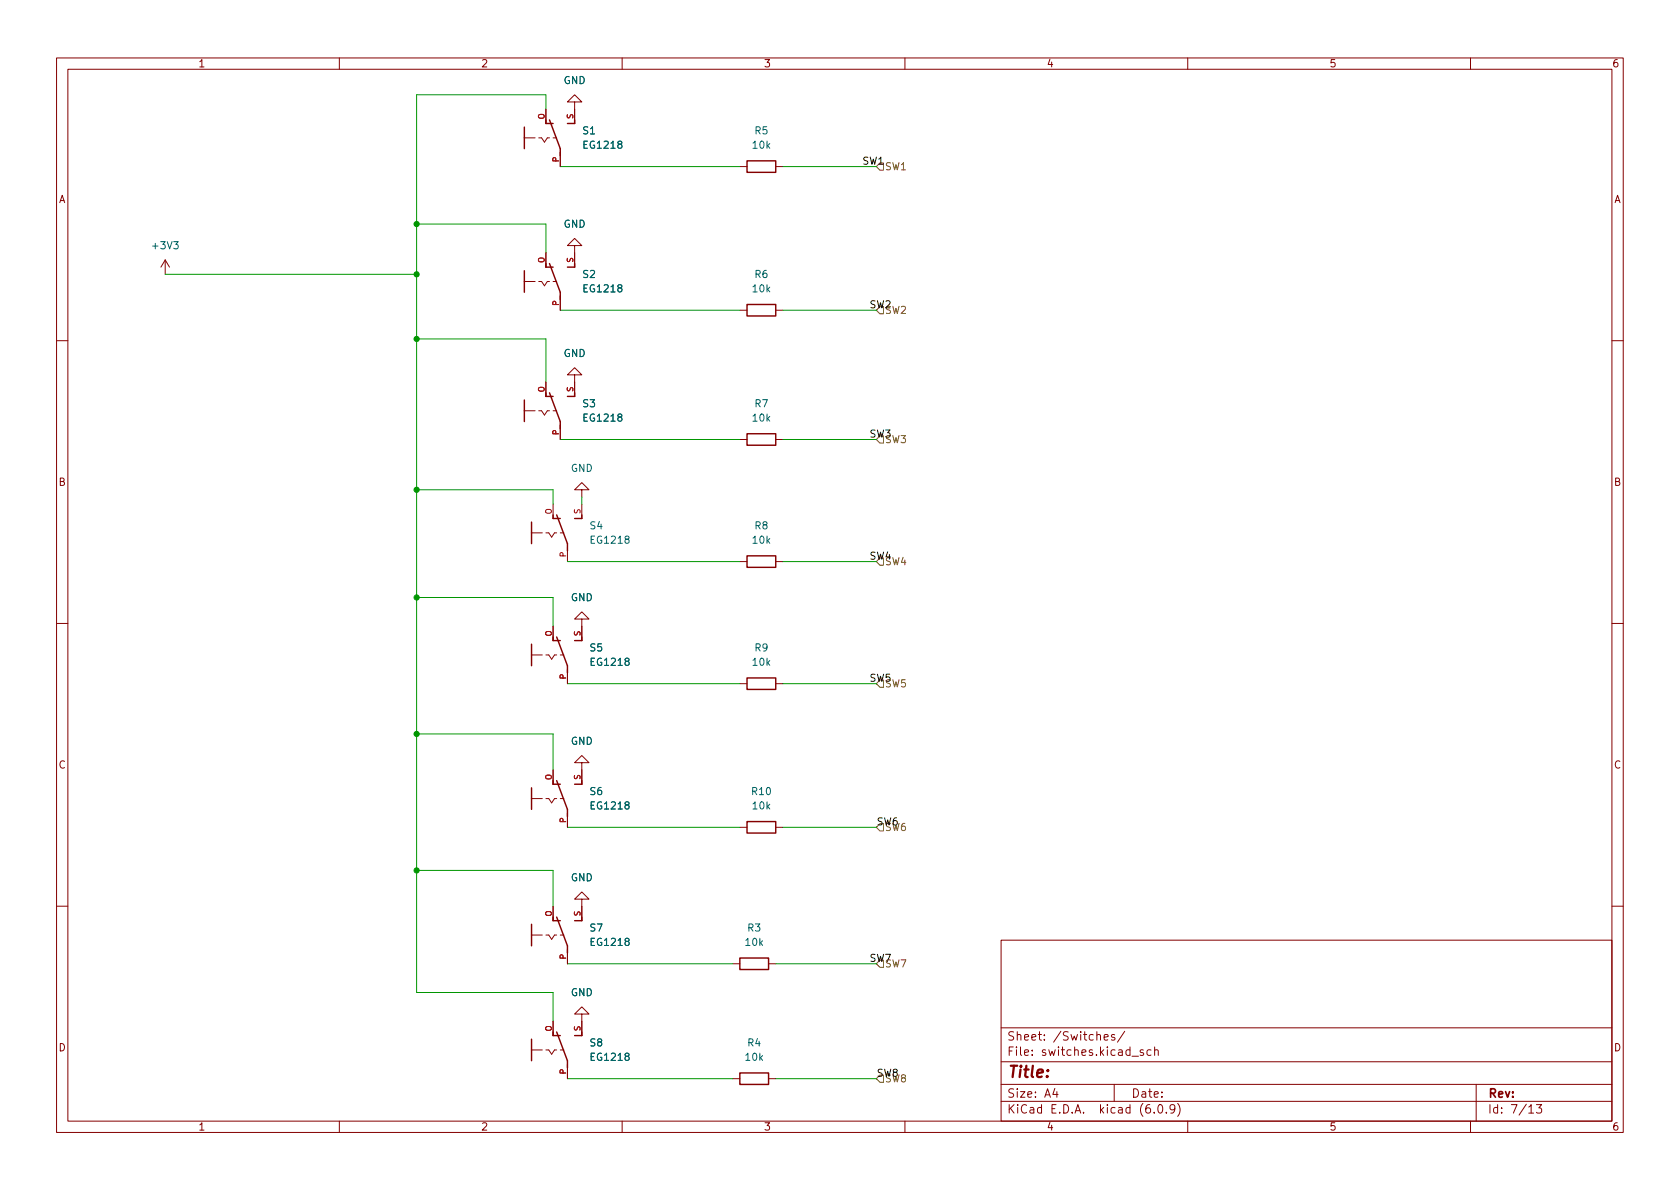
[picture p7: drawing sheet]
<svg xmlns="http://www.w3.org/2000/svg" width="297mm" height="210mm" viewBox="0 0 297 210" stroke-linecap="round" stroke-linejoin="round" font-family="sans-serif">
<g fill="none" stroke="#840000" stroke-width=".18">
<path d="M10 10.2h277v190.1h-277zM12 12.2h273v186.1h-273zM60 10.2v2M96.5 19.3v2.5M101.6 18h1.3l-1.3-1.2-1.3 1.2h1.3v3.8M110 10.2v2M160 10.2v2M210 10.2v2M260 10.2v2M92.7 24.4h1.9M95.2 24.4h.6l.5 .7 .5-.7h.4M97.8 24.4h.6"/>
<path d="M99.1 26.9v2.6M130.8 29.5h1.3M137.2 29.5h1.2M29.2 46l-.8 1.2M29.2 46v2.5M29.2 46l.8 1.2M92.7 49.8h1.9M95.2 49.8h.6l.5 .7 .5-.7h.4M96.5 44.7v2.5M97.8 49.8h.6M99.1 52.3v2.6M101.6 43.4h1.3l-1.3-1.2-1.3 1.2h1.3v3.8"/>
<path d="M130.8 54.9h1.3M137.2 54.9h1.2M10 60.2h2M92.7 72.6h1.9M95.2 72.6h.6l.5 .8 .5-.8h.4M96.5 67.6v2.5M97.8 72.6h.6M99.1 75.2v2.5M101.6 66.3h1.3l-1.3-1.3-1.3 1.3h1.3v3.8M130.8 77.7h1.3M137.2 77.7h1.2M285 60.2h2"/>
<path d="M94 94.2h1.9M96.5 94.2h.5l.5 .8 .5-.8h.4M97.8 89.1v2.6M99.1 94.2h.6M100.3 96.8v2.5M102.9 86.6h1.2l-1.2-1.3-1.3 1.3h1.3v1.3M102.9 89.1v2.6M130.8 99.3h1.3M137.2 99.3h1.2M10 110.2h2M94 115.8h1.9M96.5 115.8h.5l.5 .8 .5-.8h.4"/>
<path d="M97.8 110.7v2.6M99.1 115.8h.6M100.3 118.4v2.5M102.9 109.5h1.2l-1.2-1.3-1.3 1.3h1.3v3.8M285 110.2h2M97.8 136.1v2.6M102.9 134.9h1.2l-1.2-1.3-1.3 1.3h1.3v3.8M130.8 120.9h1.3M137.2 120.9h1.2M94 141.2h1.9M96.5 141.2h.5l.5 .8 .5-.8h.4M99.1 141.2h.6"/>
<path d="M100.3 143.8v2.5M102.9 159h1.2l-1.2-1.3-1.3 1.3h1.3v3.8M130.8 146.3h1.3M137.2 146.3h1.2M10 160.2h2M94 165.3h1.9M96.5 165.3h.5l.5 .8 .5-.8h.4M97.8 160.3v2.5M99.1 165.3h.6M100.3 167.9v2.5M102.9 179.3h1.2l-1.2-1.3-1.3 1.3h1.3v3.8M129.5 170.4h1.3"/>
<path d="M135.9 170.4h1.3M177 166.3h108v32h-108zM285 160.2h2M60 198.3v2M94 185.7h1.9M96.5 185.7h.5l.5 .7 .5-.7h.4M97.8 180.6v2.5M99.1 185.7h.6M100.3 188.2v2.5M110 198.3v2M129.5 190.7h1.3M135.9 190.7h1.3"/>
<path d="M160 198.3v2M177 194.8h108M177 191.8h108M177 187.8h108M177 181.8h108M186.5 192.5l-.4 1h1M186.9 193v1M195.2 183.4l.7-.1v-.3l-.5-.1-.2 .2 .1 .8h.6M197 191.8v3M197.1 183l-.4-.1-.2 .2 .1 .3 .5 .1v.4h-.6M198.9 182.4l-1.3 1.9M200.1 186.8h1.2"/>
<path d="M202.1 185.7l-.3-.1-.2 .2v.3l.5 .1v.4h-.5M203.5 185.7l-.4-.1-.3 .3v.4l.1 .3h.6M204.1 196.7v.1M204.1 185.8l.3-.2 .3 .1 .1 .9M204.1 185.1v1.5M204.9 195.4l.2-.1a.81 .81 0 0 1 .6 .7 .81 .81 0 0 1-.3 .8h-.2a.81 .81 0 0 1-.6-.6 .81 .81 0 0 1 .3-.8zM206.2 196.7v.1M207.7 196l-.3 .3h-.3l-.2-.3 .1-.6 .4-.1 .2 .2a.99 .99 0 0 1-.3 1.3h-.3M208.2 195.1a1.72 1.72 0 0 1 0 2.3M210 198.3v2M260 198.3v2M261 191.8v6.5"/>
<path d="M270.3 195.8l.4-.5v1.5M270.3 196.8h.9M271.7 195.3h.9l-.5 .6 .4 .1v.7l-.2 .1h-.4l-.2-.1"/>
</g>
<g fill="none" stroke="#840000" stroke-width=".25">
<path d="M92.7 22.5v3.8M96.5 21.2v.6h1.3M97.2 21.2l1.9 5.1v1.3M101.6 21.2v.6h-1.3M132.1 28.4h5.1v2.1h-5.1zM92.7 47.9v3.8M96.5 46.6v.6h1.3M97.2 46.6l1.9 5.1v1.3M101.6 46.6v.6h-1.3M132.1 53.8h5.1v2.1h-5.1zM92.7 70.7v3.8M96.5 69.5v.6h1.3"/>
<path d="M97.2 69.5l1.9 5v1.3M101.6 69.5v.6h-1.3M132.1 76.7h5.1v2h-5.1zM94 92.3v3.8M97.8 91.1v.6h1.3M98.4 91.1l1.9 5v1.3M102.9 91.1v.6h-1.3M132.1 98.3h5.1v2h-5.1zM94 113.9v3.8M97.8 112.6v.7h1.3M98.4 112.6l1.9 5.1v1.3M102.9 112.6v.7h-1.3"/>
<path d="M132.1 119.9h5.1v2h-5.1zM94 139.3v3.8M97.8 138v.7h1.3M98.4 138l1.9 5.1v1.3M102.9 138v.7h-1.3M132.1 145.3h5.1v2h-5.1zM94 163.4v3.9M97.8 162.2v.6h1.3M98.4 162.2l1.9 5.1v1.2M102.9 162.2v.6h-1.3M130.8 169.4h5.1v2h-5.1zM94 183.8v3.8"/>
<path d="M97.8 182.5v.6h1.3M98.4 182.5l1.9 5.1v1.2M102.9 182.5v.6h-1.3M130.8 189.7h5.1v2.1h-5.1z"/>
</g>
<path d="M154.9 29.5l.7-.7h.6v1.3h-.6zM155.6 54.2h.6v1.3h-.6l-.7-.6zM154.9 77.7l.7-.6h.6v1.3h-.6zM154.9 99.3l.7-.6h.6v1.2h-.6zM155.6 120.3h.6v1.2h-.6l-.7-.6zM154.9 146.3l.7-.6h.6v1.2h-.6zM154.9 170.4l.7-.6h.6v1.3h-.6zM155.6 190.1h.6v1.3h-.6l-.7-.7z" fill="none" stroke="#725600" stroke-width=".18"/>
<g fill="none" stroke="#009600" stroke-width=".18">
<path d="M96.5 19.3v-2.5h-22.8v158.7h24.1v5.1M73.7 39.6h22.8v5.1M99.1 29.5h31.7M138.4 29.5h16.5M29.2 48.5h44.5M73.7 59.9h22.8v7.7M99.1 54.9h31.7M138.4 54.9h16.5M99.1 77.7h31.7M138.4 77.7h16.5M73.7 86.6h24.1v2.5M100.3 99.3h30.5"/>
<path d="M102.9 87.9v1.2M138.4 99.3h16.5M73.7 105.7h24.1v5M73.7 129.8h24.1v6.3M100.3 120.9h30.5M138.4 120.9h16.5M73.7 153.9h24.1v6.4M100.3 146.3h30.5M138.4 146.3h16.5M100.3 170.4h29.2M137.2 170.4h17.7M100.3 190.7h29.2"/>
<path d="M137.2 190.7h17.7"/>
</g>
<g fill="#009600" stroke="#009600" stroke-width=".18">
<circle cx="73.7" cy="86.6" r=".46"/>
<circle cx="73.7" cy="59.9" r=".46"/>
<circle cx="73.7" cy="48.5" r=".46"/>
<circle cx="73.7" cy="39.6" r=".46"/>
<circle cx="73.7" cy="129.8" r=".46"/>
<circle cx="73.7" cy="105.7" r=".46"/>
<circle cx="73.7" cy="153.9" r=".46"/>
</g>
<text font-size="2.8" fill="#840000" x="178" y="190.6">Title:</text>
<g font-size="2.1" fill="#840000">
<text x="178" y="184">Sheet: /Switches/</text>
<text x="178" y="186.7">File: switches.kicad_sch</text>
<text x="178" y="196.9">KiCad E.D.A. kicad (6.0.9)</text>
<text x="178" y="194.1">Size: A4</text>
<text x="200" y="194.1">Date:</text>
<text x="263" y="194.1">Rev:</text>
<text x="263" y="196.9">Id: 7/13</text>
</g>
<g font-size="1.8" fill="#840000">
<text x="35" y="11.9">1</text>
<text x="85" y="11.9">2</text>
<text x="135" y="11.9">3</text>
<text x="185" y="11.9">4</text>
<text x="235" y="11.9">5</text>
<text x="285" y="11.9">6</text>
<text x="10.3" y="35.9">A</text>
<text x="285.3" y="35.9">A</text>
<text x="10.3" y="85.9">B</text>
<text x="285.3" y="85.9">B</text>
<text x="10.3" y="135.9">C</text>
<text x="285.3" y="135.9">C</text>
<text x="10.3" y="185.9">D</text>
<text x="285.3" y="185.9">D</text>
<text x="35" y="199.9">1</text>
<text x="85" y="199.9">2</text>
<text x="135" y="199.9">3</text>
<text x="185" y="199.9">4</text>
<text x="235" y="199.9">5</text>
<text x="285" y="199.9">6</text>
</g>
<g font-size="1.8" fill="#006464">
<text x="99.6" y="14.9">GND</text>
<text x="103.1" y="23.7">S1</text>
<text x="133.5" y="23.7">R5</text>
<text x="103.3" y="26.3">EG1218</text>
<text x="133.1" y="26.3">10k</text>
<text x="99.6" y="40.3">GND</text>
<text x="27.1" y="44.1">+3V3</text>
<text x="103.1" y="49.1">S2</text>
<text x="103.3" y="51.7">EG1218</text>
<text x="133.1" y="51.7">10k</text>
<text x="133.5" y="49.1">R6</text>
<text x="99.6" y="63.1">GND</text>
<text x="103.1" y="72">S3</text>
<text x="103.3" y="74.5">EG1218</text>
<text x="133.1" y="74.5">10k</text>
<text x="133.5" y="72">R7</text>
<text x="100.9" y="83.4">GND</text>
<text x="104.3" y="93.6">S4</text>
<text x="133.5" y="93.6">R8</text>
<text x="104.6" y="96.1">EG1218</text>
<text x="133.1" y="96.1">10k</text>
<text x="100.9" y="106.3">GND</text>
<text x="104.3" y="115.2">S5</text>
<text x="104.6" y="117.7">EG1218</text>
<text x="133.1" y="117.7">10k</text>
<text x="133.5" y="115.2">R9</text>
<text x="100.9" y="131.7">GND</text>
<text x="104.3" y="140.6">S6</text>
<text x="104.6" y="143.1">EG1218</text>
<text x="133" y="140.6">R10</text>
<text x="133.1" y="143.1">10k</text>
<text x="100.9" y="155.8">GND</text>
<text x="104.3" y="164.7">S7</text>
<text x="104.6" y="167.3">EG1218</text>
<text x="131.9" y="167.3">10k</text>
<text x="132.2" y="164.7">R3</text>
<text x="100.9" y="176.1">GND</text>
<text x="104.3" y="185">S8</text>
<text x="132.2" y="185">R4</text>
<text x="104.6" y="187.6">EG1218</text>
<text x="131.9" y="187.6">10k</text>
</g>
<g font-size="1.8" fill="#0f0f0f">
<text x="152.4" y="29.1">SW1</text>
<text x="153.7" y="54.5">SW2</text>
<text x="153.7" y="77.4">SW3</text>
<text x="153.7" y="99">SW4</text>
<text x="153.7" y="120.5">SW5</text>
<text x="154.9" y="145.9">SW6</text>
<text x="153.7" y="170.1">SW7</text>
<text x="154.9" y="190.4">SW8</text>
</g>
<g font-size="1.8" fill="#725600">
<text x="156.4" y="30.1">SW1</text>
<text x="156.4" y="55.5">SW2</text>
<text x="156.4" y="78.4">SW3</text>
<text x="156.4" y="99.9">SW4</text>
<text x="156.4" y="121.5">SW5</text>
<text x="156.4" y="146.9">SW6</text>
<text x="156.4" y="171.1">SW7</text>
<text x="156.4" y="191.4">SW8</text>
</g>
<g font-size="1.4" fill="#a90000">
<text x="96.3" y="21.1" transform="rotate(-90 96.3 21.1)">O</text>
<text x="101.3" y="21" transform="rotate(-90 101.3 21)">S</text>
<text x="98.8" y="28.7" transform="rotate(-90 98.8 28.7)">P</text>
<text x="96.3" y="46.5" transform="rotate(-90 96.3 46.5)">O</text>
<text x="101.3" y="46.4" transform="rotate(-90 101.3 46.4)">S</text>
<text x="98.8" y="54.1" transform="rotate(-90 98.8 54.1)">P</text>
<text x="96.3" y="69.4" transform="rotate(-90 96.3 69.4)">O</text>
<text x="101.3" y="69.3" transform="rotate(-90 101.3 69.3)">S</text>
<text x="98.8" y="76.9" transform="rotate(-90 98.8 76.9)">P</text>
<text x="97.5" y="91" transform="rotate(-90 97.5 91)">O</text>
<text x="102.6" y="90.9" transform="rotate(-90 102.6 90.9)">S</text>
<text x="100.1" y="98.5" transform="rotate(-90 100.1 98.5)">P</text>
<text x="97.5" y="112.6" transform="rotate(-90 97.5 112.6)">O</text>
<text x="102.6" y="112.5" transform="rotate(-90 102.6 112.5)">S</text>
<text x="100.1" y="120.1" transform="rotate(-90 100.1 120.1)">P</text>
<text x="97.5" y="138" transform="rotate(-90 97.5 138)">O</text>
<text x="102.6" y="137.9" transform="rotate(-90 102.6 137.9)">S</text>
<text x="100.1" y="145.5" transform="rotate(-90 100.1 145.5)">P</text>
<text x="97.5" y="162.1" transform="rotate(-90 97.5 162.1)">O</text>
<text x="102.6" y="162" transform="rotate(-90 102.6 162)">S</text>
<text x="100.1" y="169.6" transform="rotate(-90 100.1 169.6)">P</text>
<text x="97.5" y="182.4" transform="rotate(-90 97.5 182.4)">O</text>
<text x="102.6" y="182.3" transform="rotate(-90 102.6 182.3)">S</text>
<text x="100.1" y="190" transform="rotate(-90 100.1 190)">P</text>
</g>
</svg>
